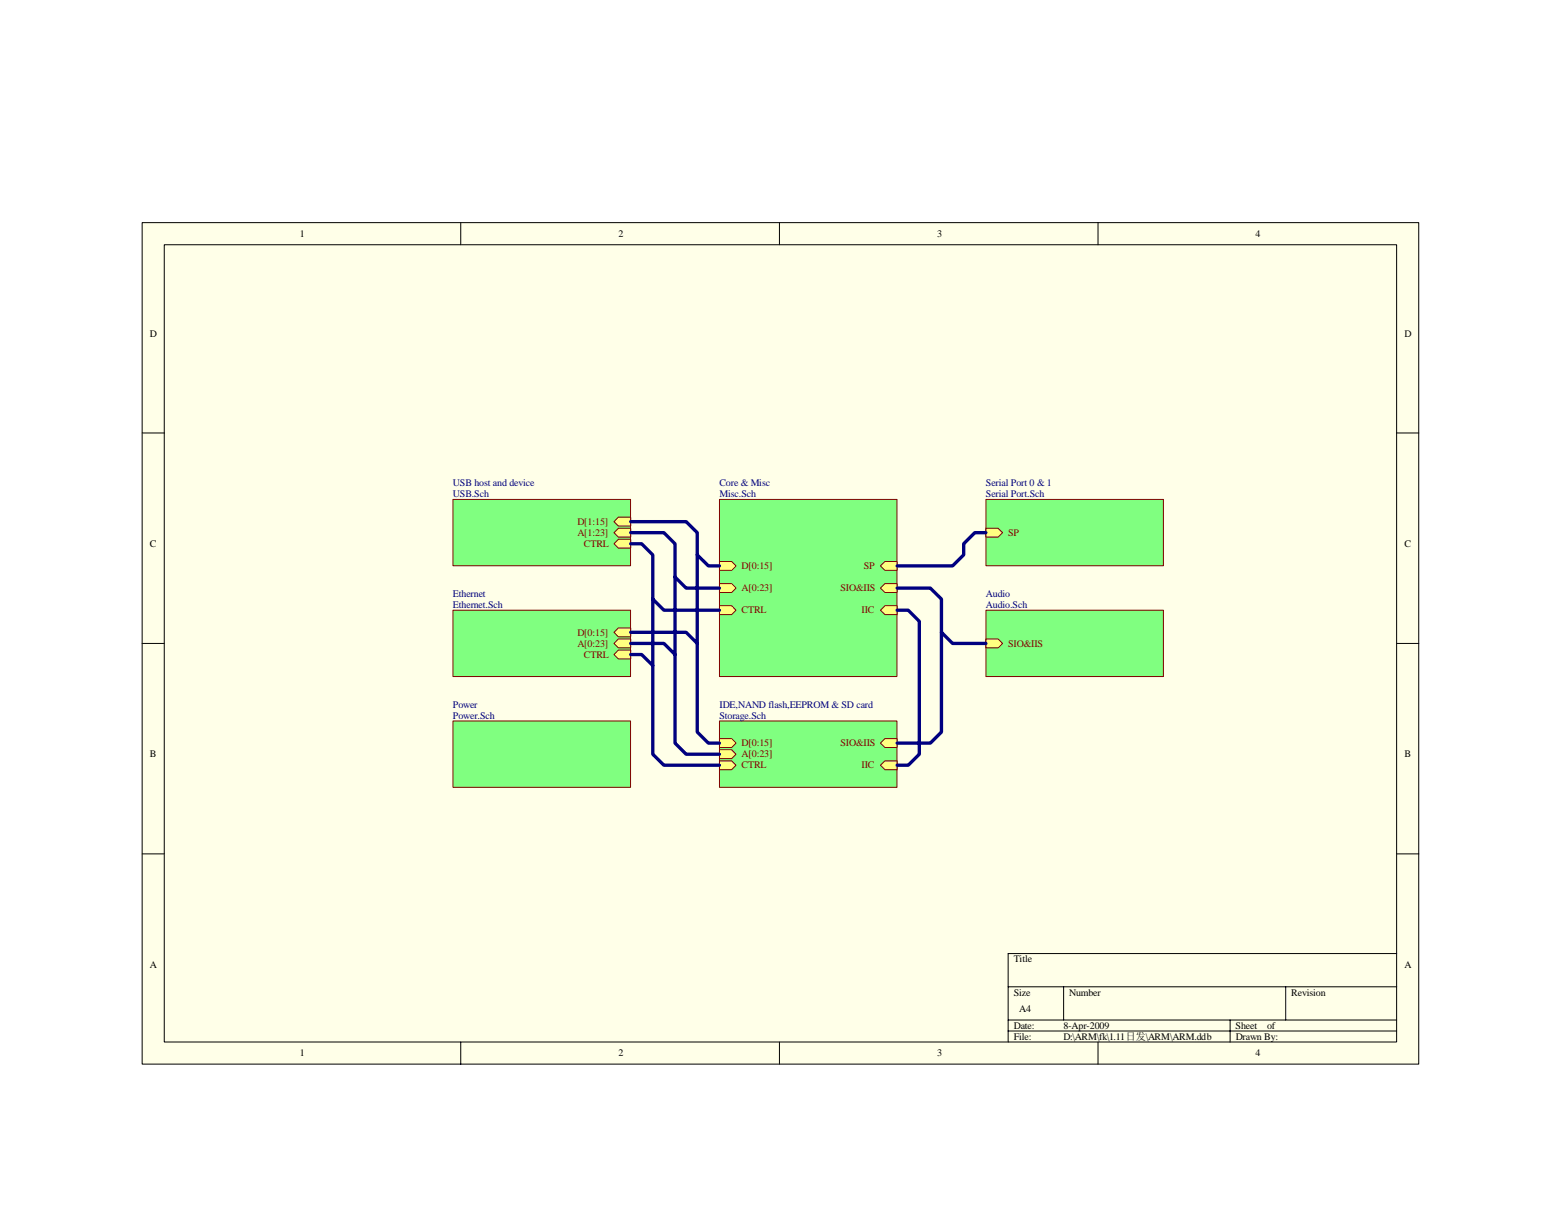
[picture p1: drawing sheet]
<svg xmlns="http://www.w3.org/2000/svg" width="279mm" height="216mm" viewBox="0 0 279 216" stroke-linecap="round" stroke-linejoin="round" font-family="sans-serif">
<path d="M25.4 39.9h228.5v150.6h-228.5z" fill="#ffffe8"/>
<g fill="none" stroke="#000" stroke-width=".18">
<path d="M25.4 39.9h228.5v150.6h-228.5zM82.5 39.9v3.9M139.5 39.9v3.9M196.5 39.9v3.9M29.4 43.8h220.6v142.7h-220.6zM25.4 77.5h4M250 77.5h4M25.4 115.2h4M250 115.2h4M25.4 152.9h4M250 152.9h4M180.4 176.7h69.6"/>
<path d="M190.4 176.7v5.9M230.1 176.7v5.9M250 170.7h-69.6v15.9M82.5 186.6v3.9M139.5 186.6v3.9M180.4 182.6h69.6M180.4 184.6h69.6M196.5 186.6v3.9M220.2 182.6v4"/>
</g>
<path d="M128.8 89.4h31.7v31.7h-31.7z" fill="#80ff80"/>
<path d="M128.8 89.4h31.7v31.7h-31.7z" fill="none" stroke="#800000" stroke-width=".18"/>
<g fill="#ffff80" stroke="#800000" stroke-width=".18">
<path d="M128.8 100.5h2.2l.7 .8-.7 .8h-2.2z" fill-rule="evenodd"/>
<path d="M128.8 104.5h2.2l.7 .8-.7 .8h-2.2z" fill-rule="evenodd"/>
<path d="M128.8 108.4h2.2l.7 .8-.7 .8h-2.2z" fill-rule="evenodd"/>
<path d="M157.6 101.3l.8-.8h2.2v1.6h-2.2z" fill-rule="evenodd"/>
<path d="M158.4 104.5h2.2v1.6h-2.2l-.8-.8z" fill-rule="evenodd"/>
<path d="M157.6 109.2l.8-.8h2.2v1.6h-2.2z" fill-rule="evenodd"/>
</g>
<path d="M176.5 109.3h31.7v11.8h-31.7z" fill="#80ff80"/>
<path d="M176.5 109.2h31.7v11.9h-31.7z" fill="none" stroke="#800000" stroke-width=".18"/>
<path d="M176.5 114.4h2.1l.9 .8-.9 .8h-2.1z" fill-rule="evenodd" fill="#ffff80" stroke="#800000" stroke-width=".18"/>
<path d="M81.1 109.3h31.8v11.8h-31.8z" fill="#80ff80"/>
<path d="M81.1 109.2h31.8v11.9h-31.8z" fill="none" stroke="#800000" stroke-width=".18"/>
<g fill="#ffff80" stroke="#800000" stroke-width=".18">
<path d="M109.9 113.2l.8-.8h2.2v1.6h-2.2z" fill-rule="evenodd"/>
<path d="M110.7 114.4h2.2v1.6h-2.2l-.8-.8z" fill-rule="evenodd"/>
<path d="M110.7 116.4h2.2v1.6h-2.2l-.8-.8z" fill-rule="evenodd"/>
</g>
<path d="M81.1 129.1h31.8v11.8h-31.8z" fill="#80ff80"/>
<path d="M81.1 129.1h31.8v11.8h-31.8z" fill="none" stroke="#800000" stroke-width=".18"/>
<path d="M176.5 89.4h31.7v11.9h-31.7z" fill="#80ff80"/>
<path d="M176.5 89.4h31.7v11.9h-31.7z" fill="none" stroke="#800000" stroke-width=".18"/>
<path d="M176.5 94.6h2.1l.9 .8-.9 .8h-2.1z" fill-rule="evenodd" fill="#ffff80" stroke="#800000" stroke-width=".18"/>
<path d="M128.8 129.1h31.7v11.8h-31.7z" fill="#80ff80"/>
<path d="M128.8 129.1h31.7v11.8h-31.7z" fill="none" stroke="#800000" stroke-width=".18"/>
<g fill="#ffff80" stroke="#800000" stroke-width=".18">
<path d="M128.8 132.2h2.2l.7 .8-.7 .8h-2.2z" fill-rule="evenodd"/>
<path d="M128.8 134.2h2.2l.7 .8-.7 .8h-2.2z" fill-rule="evenodd"/>
<path d="M128.8 136.2h2.2l.7 .8-.7 .8h-2.2z" fill-rule="evenodd"/>
<path d="M157.6 133l.8-.8h2.2v1.6h-2.2z" fill-rule="evenodd"/>
<path d="M157.6 137l.8-.8h2.2v1.6h-2.2z" fill-rule="evenodd"/>
</g>
<path d="M81.1 89.4h31.8v11.9h-31.8z" fill="#80ff80"/>
<path d="M81.1 89.4h31.8v11.9h-31.8z" fill="none" stroke="#800000" stroke-width=".18"/>
<g fill="#ffff80" stroke="#800000" stroke-width=".18">
<path d="M110.7 92.6h2.2v1.6h-2.2l-.8-.8z" fill-rule="evenodd"/>
<path d="M109.9 95.4l.8-.8h2.2v1.6h-2.2z" fill-rule="evenodd"/>
<path d="M110.7 96.5h2.2v1.6h-2.2l-.8-.8z" fill-rule="evenodd"/>
</g>
<g fill="none" stroke="#000080" stroke-width=".6">
<path d="M112.9 93.4h9.9l2 2v35.6l2 2h2M112.9 95.4h5.9l2 1.9v35.7l2 2h6M112.9 97.3h2l1.9 2v35.7l2 2h10M124.8 99.3l2 2h2M176.5 95.4h-2l-2 1.9v2l-2 2h-9.9M112.9 113.2h9.9l2 2M112.9 115.2h5.9l2 2M112.9 117.2h2l1.9 1.9M116.8 107.3l2 1.9h10M120.8 103.3l2 2h6M160.6 105.3h5.9l2 2v23.7l-2 2h-5.9M160.6 109.2h2l1.9 2v23.8l-1.9 2h-2"/>
<path d="M168.5 113.2l2 2h6"/>
</g>
<g font-size="1.8">
<text x="53.7" y="42.4">1</text>
<text x="110.7" y="42.4">2</text>
<text x="167.7" y="42.4">3</text>
<text x="224.7" y="42.4">4</text>
<text x="26.8" y="60.3">D</text>
<text x="251.4" y="60.3">D</text>
<text x="26.8" y="97.9">C</text>
<text x="251.4" y="97.9">C</text>
<text x="26.8" y="135.6">B</text>
<text x="251.4" y="135.6">B</text>
<text x="26.8" y="173.2">A</text>
<text x="181.4" y="172.3">Title</text>
<text x="251.4" y="173.2">A</text>
<text x="181.4" y="178.2">Size</text>
<text x="191.4" y="178.2">Number</text>
<text x="231.1" y="178.2">Revision</text>
<text x="181.4" y="184.2">Date:</text>
<text x="182.4" y="181.2">A4</text>
<text x="190.4" y="184.2">8-Apr-2009</text>
<text x="221.2" y="184.2">Sheet</text>
<text x="226.8" y="184.2">of</text>
<text x="53.7" y="189.1">1</text>
<text x="110.7" y="189.1">2</text>
<text x="167.7" y="189.1">3</text>
<text x="181.4" y="186.1">File:</text>
<text x="190.4" y="186.1">D:\ARM\fk\1.11日发\ARM\ARM.ddb</text>
<text x="221.2" y="186.1">Drawn By:</text>
<text x="224.7" y="189.1">4</text>
</g>
<g font-size="1.8" fill="#000080">
<text x="81.1" y="87">USB host and device</text>
<text x="81.1" y="89">USB.Sch</text>
<text x="128.8" y="87">Core &amp; Misc</text>
<text x="128.8" y="89">Misc.Sch</text>
<text x="176.5" y="87">Serial Port 0 &amp; 1</text>
<text x="176.5" y="89">Serial Port.Sch</text>
<text x="81.1" y="106.8">Ethernet</text>
<text x="176.5" y="106.8">Audio</text>
<text x="81.1" y="108.8">Ethernet.Sch</text>
<text x="176.5" y="108.8">Audio.Sch</text>
<text x="81.1" y="126.7">Power</text>
<text x="81.1" y="128.7">Power.Sch</text>
<text x="128.8" y="126.7">IDE,NAND flash,EEPROM &amp; SD card</text>
<text x="128.8" y="128.7">Storage.Sch</text>
</g>
<g font-size="1.8" fill="#800000">
<text x="103.3" y="94">D[1:15]</text>
<text x="103.3" y="95.9">A[1:23]</text>
<text x="180.4" y="95.9">SP</text>
<text x="104.5" y="97.9">CTRL</text>
<text x="132.7" y="101.9">D[0:15]</text>
<text x="154.6" y="101.9">SP</text>
<text x="132.7" y="105.9">A[0:23]</text>
<text x="150.4" y="105.9">SIO&amp;IIS</text>
<text x="103.3" y="113.8">D[0:15]</text>
<text x="132.7" y="109.8">CTRL</text>
<text x="154.2" y="109.8">IIC</text>
<text x="103.3" y="115.8">A[0:23]</text>
<text x="104.5" y="117.8">CTRL</text>
<text x="180.4" y="115.8">SIO&amp;IIS</text>
<text x="132.7" y="133.6">D[0:15]</text>
<text x="132.7" y="135.6">A[0:23]</text>
<text x="132.7" y="137.6">CTRL</text>
<text x="150.4" y="133.6">SIO&amp;IIS</text>
<text x="154.2" y="137.6">IIC</text>
</g>
</svg>
